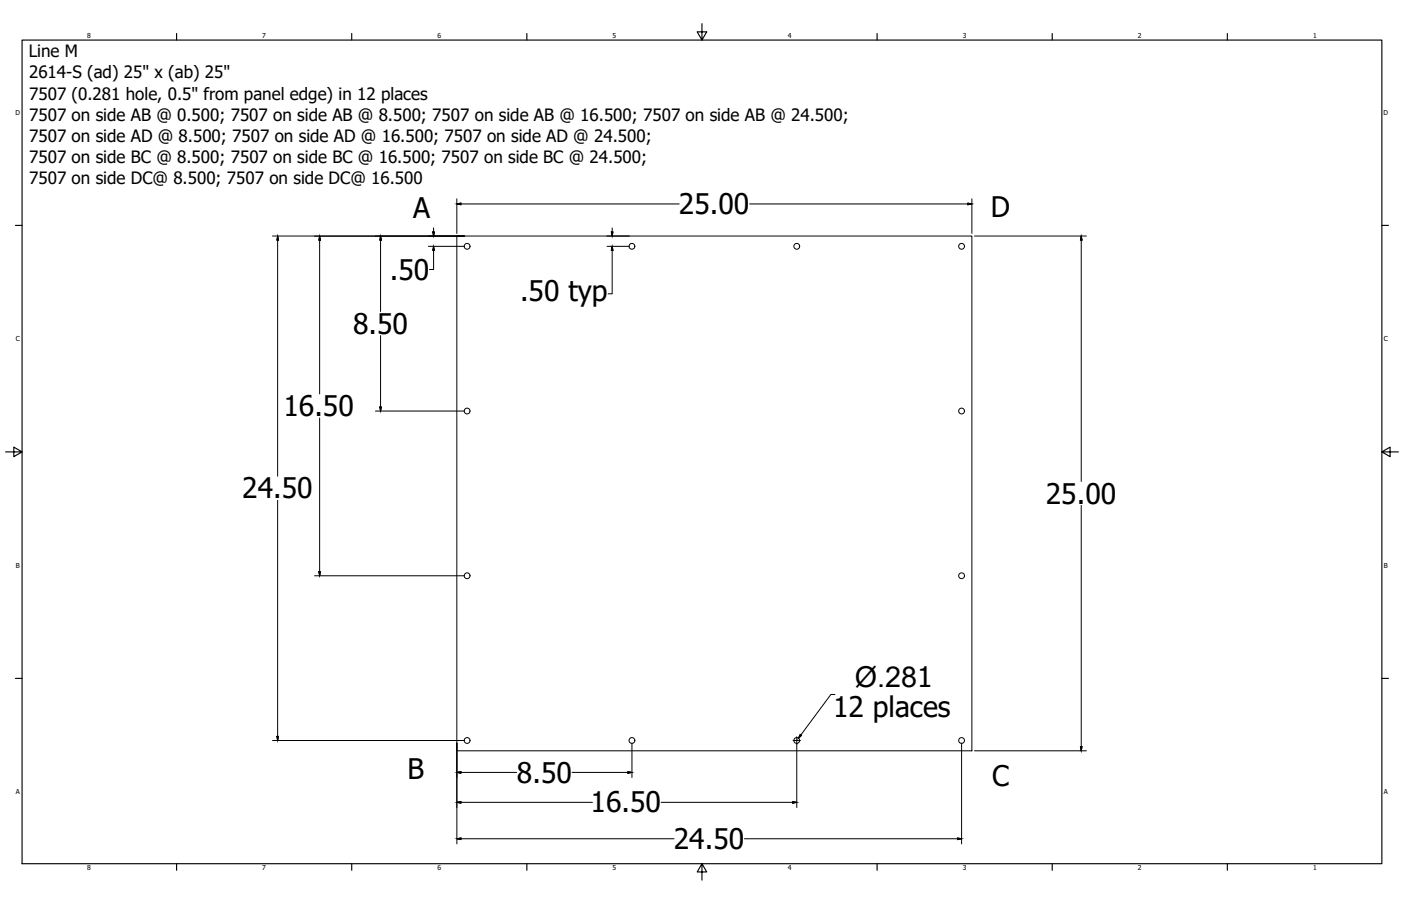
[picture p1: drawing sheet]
<svg xmlns="http://www.w3.org/2000/svg" width="864mm" height="559mm" viewBox="0 0 864 559" stroke-linecap="round" stroke-linejoin="round" font-family="sans-serif">
<!-- layer: Visible (ANSI) -->
<g fill="none" stroke="#000" stroke-width=".62">
<path d="M282 146h317v317h-317z"/>
<circle cx="288" cy="152" r="1.8"/>
<circle cx="390" cy="152" r="1.8"/>
<circle cx="491" cy="152" r="1.8"/>
<circle cx="593" cy="152" r="1.8"/>
<circle cx="288" cy="254" r="1.8"/>
<circle cx="593" cy="254" r="1.8"/>
<circle cx="288" cy="355" r="1.8"/>
<circle cx="593" cy="355" r="1.8"/>
<circle cx="288" cy="457" r="1.8"/>
<circle cx="390" cy="457" r="1.8"/>
<circle cx="491" cy="457" r="1.8"/>
<circle cx="593" cy="457" r="1.8"/>
</g>
<!-- layer: Border (ANSI) -->
<g fill="none" stroke="#000" stroke-width=".7">
<path d="M433 15v10l-3-5h6l-3 5M14 25h838v508h-838zM109 21v4M217 21v4M325 21v4M541 21v4M649 21v4M757 21v4M10 139h4M852 139h4M3 279h11l-5-3v6l5-3M852 279l5 3v-6l-5 3h10"/>
<path d="M10 418h4M852 418h4M109 533v4M217 533v4M325 533v4M433 533l3 5h-6l3-5v10M541 533v4M649 533v4M757 533v4"/>
</g>
<!-- layer: 0 -->
<g fill="none" stroke="#000" stroke-width=".62">
<path d="M282 126l2-1v1zM282 123v21M282 126h137M462 126h137M597 125l2 1h-2zM599 123v21M168 146h118M171 146l1 2h-1zM171 146v148M197 146l1 2h-1zM197 146v97M235 146v2h-1z"/>
<path d="M235 146v46M264 152h22M267 143h1l-1 3zM267 152v14h-2M267 152l1 2h-1zM267 141v5M374 146h14M374 152h14M377 143h1l-1 3zM377 152v29h-2M377 152l1 2h-1zM377 141v5"/>
<path d="M601 146h69M666 146l1 2h-1zM666 146v151M235 207v47M197 258v97M231 254h55M234 251h1v3zM171 309v148M666 312v151M194 355h92M197 353h1l-1 2zM515 428h-3l-20 27"/>
<path d="M168 457h118M171 454h1l-1 3zM282 458v63M390 458v22M489 457h4M491 454v44M493 453l1 1-2 1zM593 458v63M282 476h2v1zM282 476h36M353 476h37M387 476h3l-3 1z"/>
<path d="M601 463h69M666 461h1l-1 2zM282 495l2-1v1zM282 495h83M408 495h83M489 494l2 1h-2zM282 517h2v1zM282 517h133M459 517h134M590 517h3l-3 1z"/>
</g>
<g fill="#000" stroke="#000" stroke-width=".62">
<path d="M282 126l2-1v1zM597 125l2 1h-2zM171 146l1 2h-1zM197 146l1 2h-1zM235 146v2h-1zM267 143h1l-1 3zM267 152l1 2h-1zM377 143h1l-1 3zM377 152l1 2h-1zM666 146l1 2h-1zM234 251h1v3zM197 353h1l-1 2z"/>
<path d="M171 454h1l-1 3zM493 453l1 1-2 1zM282 476h2v1zM387 476h3l-3 1zM666 461h1l-1 2zM282 495l2-1v1zM489 494l2 1h-2zM282 517h2v1zM590 517h3l-3 1z"/>
</g>
<text font-size="17.7" x="527" y="424">Ø.281</text>
<g font-size="17.5">
<text x="419" y="132">25.00</text>
<text x="255" y="135">A</text>
<text x="611" y="134">D</text>
<text x="240" y="172">.50</text>
<text x="321" y="186">.50 typ</text>
<text x="218" y="206">8.50</text>
<text x="175" y="257">16.50</text>
<text x="149" y="307">24.50</text>
<text x="645" y="311">25.00</text>
<text x="514" y="442">12 places</text>
<text x="251" y="481">B</text>
<text x="319" y="483">8.50</text>
<text x="612" y="485">C</text>
<text x="364" y="501">16.50</text>
<text x="415" y="524">24.50</text>
</g>
<g font-size="10.5">
<text x="18" y="35">Line M</text>
<text x="18" y="48">2614-S (ad) 25&quot; x (ab) 25&quot;</text>
<text x="18" y="61">7507 (0.281 hole, 0.5&quot; from panel edge) in 12 places</text>
<text x="18" y="74">7507 on side AB @ 0.500; 7507 on side AB @ 8.500; 7507 on side AB @ 16.500; 7507 on side AB @ 24.500;</text>
<text x="18" y="88">7507 on side AD @ 8.500; 7507 on side AD @ 16.500; 7507 on side AD @ 24.500;</text>
<text x="18" y="101">7507 on side BC @ 8.500; 7507 on side BC @ 16.500; 7507 on side BC @ 24.500;</text>
<text x="18" y="114">7507 on side DC@ 8.500; 7507 on side DC@ 16.500</text>
</g>
<g font-size="4.2">
<text x="54" y="24">8</text>
<text x="162" y="24">7</text>
<text x="270" y="24">6</text>
<text x="378" y="24">5</text>
<text x="486" y="24">4</text>
<text x="593" y="24">3</text>
<text x="701" y="24">2</text>
<text x="809" y="24">1</text>
<text x="10" y="71">D</text>
<text x="853" y="71">D</text>
<text x="10" y="210">C</text>
<text x="853" y="210">C</text>
<text x="10" y="350">B</text>
<text x="853" y="350">B</text>
<text x="10" y="490">A</text>
<text x="853" y="490">A</text>
<text x="54" y="537">8</text>
<text x="162" y="537">7</text>
<text x="270" y="537">6</text>
<text x="378" y="537">5</text>
<text x="486" y="537">4</text>
<text x="593" y="537">3</text>
<text x="701" y="537">2</text>
<text x="809" y="537">1</text>
</g>
</svg>
